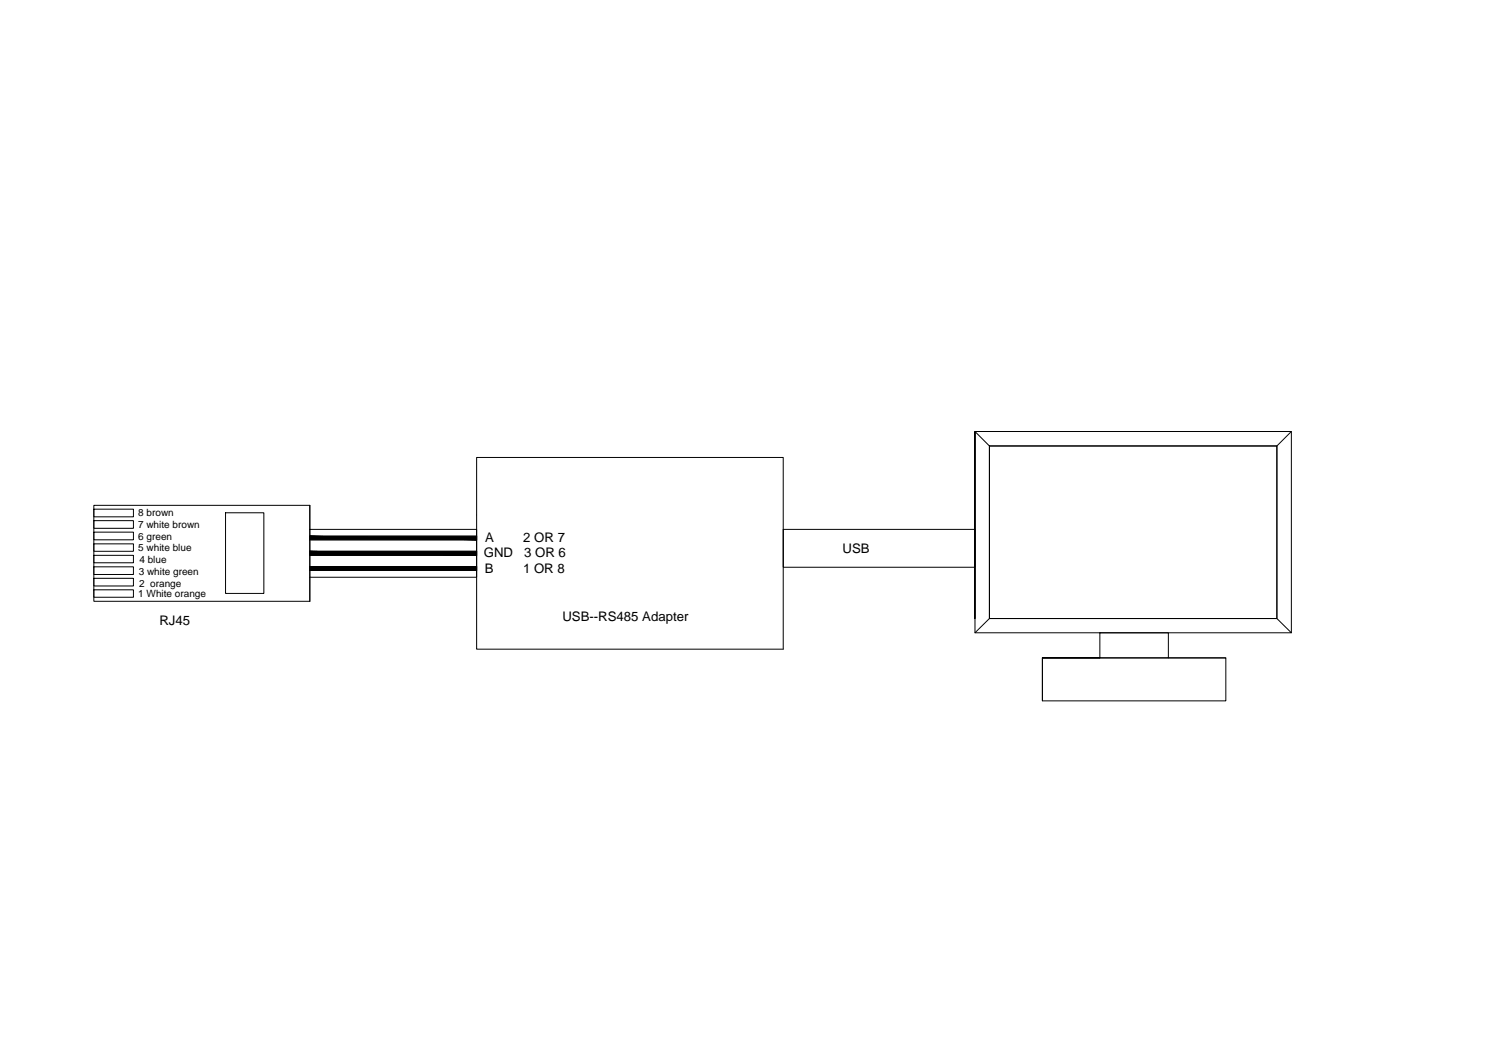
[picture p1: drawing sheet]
<svg xmlns="http://www.w3.org/2000/svg" width="297mm" height="210mm" viewBox="0 0 297 210" stroke-linecap="round" stroke-linejoin="round" font-family="sans-serif">
<!-- layer: 0 -->
<g fill="none" stroke="#000" stroke-width=".2">
<path d="M94.8 91h61v38.2h-61zM196.9 88.7h57.1v34.4h-57.1zM196.9 88.7l-2.9-2.8v40h62.9v-40h-62.9v37.2M256.9 85.9l-2.9 2.8M18.7 117.3h7.8v1.5h-7.8zM18.7 115.1h7.8v1.5h-7.8zM18.7 112.8h7.8v1.5h-7.8zM18.7 110.5h7.8v1.5h-7.8zM18.7 108.2h7.8v1.5h-7.8zM18.7 105.9h7.8v1.5h-7.8zM18.7 103.6h7.8v1.5h-7.8zM18.7 101.3h7.8v1.5h-7.8z"/>
<path d="M18.7 100.5h42.9v19.1h-42.9zM44.9 102h7.6v16.1h-7.6zM61.6 105.3h33.2v9.6h-33.2zM61.6 106.7h33.2v.7h-33.2zM61.6 112.7h33.2v.8h-33.2zM61.6 109.7h33.2v.8h-33.2zM155.8 105.3h38.2v7.6h-38.2zM196.9 123.1l-2.9 2.8M207.4 130.9h11.4h-11.4v8.5M207.4 130.9h36.5v8.5h-36.5zM218.8 125.9h13.7v5h-13.7zM232.5 130.9h11.4"/>
<path d="M254 123.1l2.9 2.8"/>
</g>
<g fill="#000" stroke="#000" stroke-width=".2">
<path d="M61.6 106.7v.7h33.2zM61.6 106.7h33.2v.7z"/>
<path d="M61.6 112.7v.8h33.2zM61.6 112.7h33.2v.8z"/>
<path d="M61.6 109.7v.8h33.2zM61.6 109.7h33.2v.8z"/>
</g>
<g font-size="2.6">
<text x="96.5" y="107.7">A</text>
<text x="104.1" y="107.7">2 OR 7</text>
<text x="96.3" y="110.9">GND</text>
<text x="96.5" y="113.9">B</text>
<text x="104.1" y="113.9">1 OR 8</text>
<text x="104.3" y="110.9">3 OR 6</text>
<text x="167.6" y="110">USB</text>
<text x="31.7" y="124.4">RJ45</text>
<text x="111.9" y="123.5">USB--RS485 Adapter</text>
</g>
<g font-size="2">
<text x="27.5" y="105.1">7 white brown</text>
<text x="27.5" y="107.4">6 green</text>
<text x="27.5" y="102.7">8 brown</text>
<text x="27.5" y="109.6">5 white blue</text>
<text x="27.7" y="111.9">4 blue</text>
<text x="27.5" y="118.8">1 White orange</text>
<text x="27.6" y="114.3">3 white green</text>
<text x="27.7" y="116.8">2 orange</text>
</g>
</svg>
